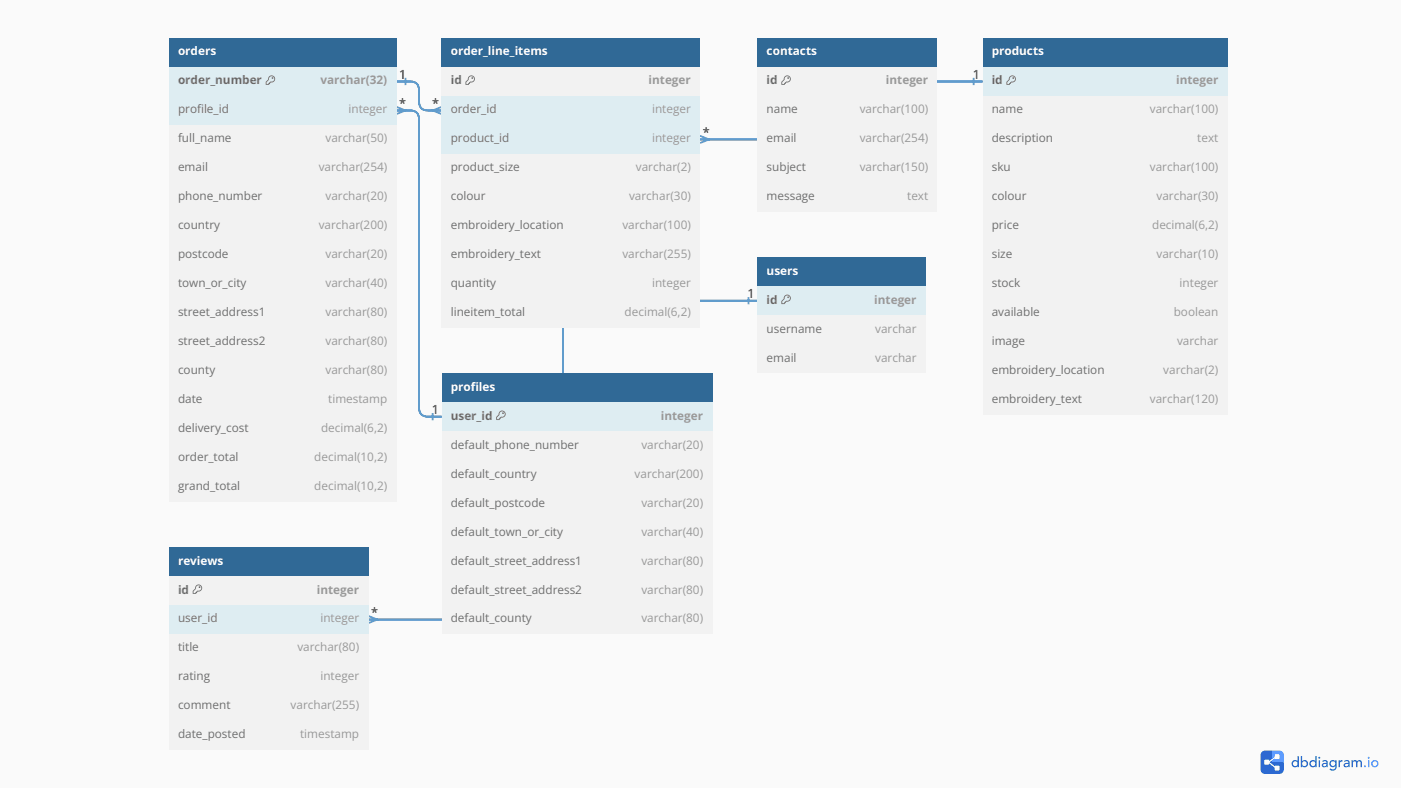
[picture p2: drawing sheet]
<svg xmlns="http://www.w3.org/2000/svg" width="677mm" height="381mm" viewBox="0 0 677 381" stroke-linecap="round" stroke-linejoin="round" font-family="sans-serif">
<path d="M0 0h677v381h-677z" fill="#fafafa"/>
<path d="M615 363h4l1 1 1 1v3h-6z" fill="#428cff"/>
<path d="M615 368h6v4l-1 2h-1h-4z" fill="#2670de"/>
<path d="M610 364l2-1h3v11h-4l-1-1-1-8z" fill="#2161cf"/>
<g fill="#fff">
<path d="M612 369l5-4v1l-4 3z"/>
<path d="M613 368l4 3v1l-5-4z"/>
<path d="M611 367l3 1-1 2h-2zM616 365h2l1 2h-3zM616 370h2l1 2h-3z"/>
</g>
<path d="M625 368l1-1 1 1v-2h1v5l-1-1a1.7 1.7 0 0 1-2 0 1.7 1.7 0 0 1 0-2zM625 369a1.1 1.1 0 0 0 2 0 1.1 1.1 0 0 0-2 0zM629 366h1v2a1.7 1.7 0 0 1 2 0 1.7 1.7 0 0 1 0 2 1.7 1.7 0 0 1-2 0l-1 1zM629 369a1.5 1.5 0 0 0 3 0 1.5 1.5 0 0 0-3 0zM634 368l1-1 1 1v-2h1v5l-1-1a1.7 1.7 0 0 1-3 0 1.7 1.7 0 0 1 1-2zM634 369a1.1 1.1 0 0 0 2 0 1.1 1.1 0 0 0-2 0zM637 366a.5 .5 0 0 1 1 0 .5 .5 0 0 1-1 0zM638 368v3zM639 368a1.6 1.6 0 0 1 3 1v2l-1-1a1.2 1.2 0 0 1-1 1 1.2 1.2 0 0 1-1-2 1.2 1.2 0 0 1 2 0 1 1 0 0 0 0-1 1 1 0 0 0-1 0zM640 370a.8 .8 0 0 0 1 0 .8 .8 0 0 0-1 0zM643 368h3v3a2 2 0 0 1-1 2 2 2 0 0 1-2-1v-1a1.3 1.3 0 0 0 2 1 1.3 1.3 0 0 0 1-2 1.7 1.7 0 0 1-3 0 1.7 1.7 0 0 1 0-2zM643 369a1.5 1.5 0 0 0 3 0 1.5 1.5 0 0 0-3 0zM647 368h1h1l-1 1v2h-1zM650 368a1.6 1.6 0 0 1 2 1l1 2-1-1a1.2 1.2 0 0 1-2 1 1.2 1.2 0 0 1 0-2 1.2 1.2 0 0 1 1 0h1a1 1 0 0 0-1-1 1 1 0 0 0-1 0zM650 370a1 1 0 0 0 2 0 1 1 0 0 0-2 0zM653 368h1h1h1a1.3 1.3 0 0 1 2 0 1.3 1.3 0 0 1 0 1v2l-1-3-1 1v2v-2a.8 .8 0 0 0-1-1 .8 .8 0 0 0-1 1v2h-1z" fill="#2161cf"/>
<path d="M659 371a.5 .5 0 0 1 1 0 .5 .5 0 0 1-1 0zM661 366a.5 .5 0 0 1 1 0 .5 .5 0 0 1-1 0zM661 368h1v3h-1zM663 369a1.8 1.8 0 0 1 3 0 1.8 1.8 0 0 1-3 0zM664 369a1.1 1.1 0 0 0 2 0 1.1 1.1 0 0 0-2 0z" fill="#428cff"/>
<path d="M192 39h6a4 4 0 0 1 5 5v5a4 4 0 0 0 4 4h7h-7a4 4 0 0 1-4-4v-5a4 4 0 0 0-5-5zM196 38v3M471 38v3M192 53h6a4 4 0 0 1 5 5v139a4 4 0 0 0 4 4h7h-7a4 4 0 0 1-4-4v-139a4 4 0 0 0-5-5zM192 52l4 1-4 2M214 52l-5 1 5 2M338 67h64a4 4 0 0 0 5-4v-19a4 4 0 0 1 4-5h64h-64a4 4 0 0 0-4 5v19a4 4 0 0 1-5 4zM338 66l5 1-5 2M274 146l3-1h89h-89a4 4 0 0 0-5 5v145a4 4 0 0 1-4 5h-90h90a4 4 0 0 0 4-5v-145l1-3zM362 144v3M209 200v3M178 298l4 2-4 1" fill="none" stroke="#619ccc" stroke-width=".88" stroke-linecap="butt"/>
<path d="M82 18h110v14h-110z" fill="#306996"/>
<path d="M82 32h110v14h-110z" fill="#deedf2"/>
<path d="M131 37a1.3 1.3 0 0 1 2 1 1.3 1.3 0 0 1-2 1l-1 2h-1zM130 37l-2 3 1 1h1l1-1a1.7 1.7 0 0 0 2-2 1.7 1.7 0 0 0-3-1zM131 38a.5 .5 0 0 0 1 0 .5 .5 0 0 0-1 0z" fill="#707070"/>
<path d="M82 46h110v14h-110z" fill="#deedf2"/>
<g fill="#f2f2f2">
<path d="M82 60h110v14h-110z"/>
<path d="M82 74h110v14h-110z"/>
<path d="M82 88h110v14h-110z"/>
<path d="M82 102h110v14h-110z"/>
<path d="M82 116h110v14h-110z"/>
<path d="M82 130h110v15h-110z"/>
<path d="M82 145h110v14h-110z"/>
<path d="M82 159h110v14h-110z"/>
<path d="M82 173h110v14h-110z"/>
<path d="M82 187h110v14h-110z"/>
<path d="M82 201h110v14h-110z"/>
<path d="M82 215h110v14h-110z"/>
<path d="M82 229h110v14h-110z"/>
</g>
<path d="M214 18h124v14h-124z" fill="#306996"/>
<path d="M214 32h124v14h-124z" fill="#f2f2f2"/>
<path d="M227 37a1.3 1.3 0 0 1 2 1 1.3 1.3 0 0 1-2 1l-1 2h-1zM227 37l-2 3v1h2l1-1a1.7 1.7 0 0 0 2-2 1.7 1.7 0 0 0-3-1zM228 38a.5 .5 0 0 0 1 0 .5 .5 0 0 0-1 0z" fill="#707070"/>
<g fill="#deedf2">
<path d="M214 46h124v14h-124z"/>
<path d="M214 60h124v14h-124z"/>
</g>
<g fill="#f2f2f2">
<path d="M214 74h124v14h-124z"/>
<path d="M214 88h124v14h-124z"/>
<path d="M214 102h124v14h-124z"/>
<path d="M214 116h124v14h-124z"/>
<path d="M214 130h124v15h-124z"/>
<path d="M214 145h124v14h-124z"/>
</g>
<path d="M366 18h87v14h-87z" fill="#306996"/>
<path d="M366 32h87v14h-87z" fill="#f2f2f2"/>
<path d="M380 37a1.3 1.3 0 0 1 2 1 1.3 1.3 0 0 1-2 1l-1 2h-1zM379 37l-1 3v1h1l1-1a1.7 1.7 0 0 0 2-2 1.7 1.7 0 0 0-3-1z" fill="#707070"/>
<g fill="#f2f2f2">
<path d="M366 46h87v14h-87z"/>
<path d="M366 60h87v14h-87z"/>
<path d="M366 74h87v14h-87z"/>
<path d="M366 88h87v14h-87z"/>
</g>
<path d="M475 18h118v14h-118z" fill="#306996"/>
<path d="M475 32h118v14h-118z" fill="#deedf2"/>
<path d="M489 37a1.3 1.3 0 0 1 2 1 1.3 1.3 0 0 1-2 1l-1 2h-1zM488 37l-1 3v1h1l1-1a1.7 1.7 0 0 0 2-2 1.7 1.7 0 0 0-3-1zM489 38a.5 .5 0 0 0 1 0 .5 .5 0 0 0-1 0z" fill="#707070"/>
<g fill="#f2f2f2">
<path d="M475 46h118v14h-118z"/>
<path d="M475 60h118v14h-118z"/>
<path d="M475 74h118v14h-118z"/>
<path d="M475 88h118v14h-118z"/>
<path d="M475 102h118v14h-118z"/>
<path d="M475 116h118v14h-118z"/>
<path d="M475 130h118v15h-118z"/>
<path d="M475 145h118v14h-118z"/>
<path d="M475 159h118v14h-118z"/>
<path d="M475 173h118v14h-118z"/>
<path d="M475 187h118v14h-118z"/>
</g>
<path d="M82 265h96v14h-96z" fill="#306996"/>
<path d="M82 279h96v14h-96z" fill="#f2f2f2"/>
<path d="M95 283a1.3 1.3 0 0 1 2 1 1.3 1.3 0 0 1-1 2l-2 1zM95 283l-2 3v1h2l1-1a1.7 1.7 0 0 0 2-2 1.7 1.7 0 0 0-3-1zM96 284a.5 .5 0 0 0 1 0 .5 .5 0 0 0-1 0z" fill="#707070"/>
<path d="M82 293h96v14h-96z" fill="#deedf2"/>
<g fill="#f2f2f2">
<path d="M82 307h96v14h-96z"/>
<path d="M82 321h96v14h-96z"/>
<path d="M82 335h96v14h-96z"/>
<path d="M82 349h96v14h-96z"/>
</g>
<path d="M214 180h130v14h-130z" fill="#306996"/>
<path d="M214 194h130v14h-130z" fill="#deedf2"/>
<path d="M242 199a1.3 1.3 0 0 1 2 1 1.3 1.3 0 0 1-2 1l-1 2h-1zM242 199l-2 3v1h2v-1a1.7 1.7 0 0 0 2-2 1.7 1.7 0 0 0-2-1zM243 200a.5 .5 0 0 0 1 0 .5 .5 0 0 0-1 0z" fill="#707070"/>
<g fill="#f2f2f2">
<path d="M214 208h130v14h-130z"/>
<path d="M214 222h130v14h-130z"/>
<path d="M214 236h130v15h-130z"/>
<path d="M214 251h130v14h-130z"/>
<path d="M214 265h130v14h-130z"/>
<path d="M214 279h130v14h-130z"/>
<path d="M214 293h130v14h-130z"/>
</g>
<path d="M366 124h82v14h-82z" fill="#306996"/>
<path d="M366 138h82v14h-82z" fill="#deedf2"/>
<path d="M380 143a1.3 1.3 0 0 1 2 1 1.3 1.3 0 0 1-2 1l-1 2h-1zM379 143l-1 3v1h1l1-1a1.7 1.7 0 0 0 2-2 1.7 1.7 0 0 0-3-1z" fill="#707070"/>
<g fill="#f2f2f2">
<path d="M366 152h82v14h-82z"/>
<path d="M366 166h82v14h-82z"/>
</g>
<g font-size="6.1">
<text x="193" y="38">1</text>
<text x="470" y="38">1</text>
<text x="193" y="52">*</text>
<text x="209" y="52">*</text>
<text x="340" y="66">*</text>
<text x="361" y="144">1</text>
<text x="209" y="200">1</text>
<text x="179" y="298">*</text>
</g>
<g font-size="5.7" fill="#fff">
<text x="86" y="27">orders</text>
<text x="218" y="27">order_line_items</text>
<text x="371" y="27">contacts</text>
<text x="479" y="27">products</text>
<text x="371" y="133">users</text>
<text x="218" y="189">profiles</text>
<text x="86" y="273">reviews</text>
</g>
<g font-size="5.7" fill="#6f6f6f">
<text x="86" y="41">order_number</text>
<text x="218" y="41">id</text>
<text x="371" y="41">id</text>
<text x="479" y="41">id</text>
<text x="86" y="55">profile_id</text>
<text x="218" y="55">order_id</text>
<text x="371" y="55">name</text>
<text x="479" y="55">name</text>
<text x="86" y="69">full_name</text>
<text x="218" y="69">product_id</text>
<text x="371" y="69">email</text>
<text x="479" y="69">description</text>
<text x="86" y="83">email</text>
<text x="218" y="83">product_size</text>
<text x="371" y="83">subject</text>
<text x="479" y="83">sku</text>
<text x="86" y="97">phone_number</text>
<text x="218" y="97">colour</text>
<text x="371" y="97">message</text>
<text x="479" y="97">colour</text>
<text x="86" y="111">country</text>
<text x="218" y="111">embroidery_location</text>
<text x="479" y="111">price</text>
<text x="86" y="125">postcode</text>
<text x="218" y="125">embroidery_text</text>
<text x="479" y="125">size</text>
<text x="86" y="139">town_or_city</text>
<text x="218" y="139">quantity</text>
<text x="479" y="139">stock</text>
<text x="371" y="147">id</text>
<text x="86" y="153">street_address1</text>
<text x="218" y="153">lineitem_total</text>
<text x="479" y="153">available</text>
<text x="371" y="161">username</text>
<text x="86" y="167">street_address2</text>
<text x="479" y="167">image</text>
<text x="371" y="175">email</text>
<text x="86" y="181">county</text>
<text x="479" y="181">embroidery_location</text>
<text x="86" y="195">date</text>
<text x="479" y="195">embroidery_text</text>
<text x="218" y="203">user_id</text>
<text x="86" y="209">delivery_cost</text>
<text x="218" y="217">default_phone_number</text>
<text x="86" y="223">order_total</text>
<text x="218" y="231">default_country</text>
<text x="86" y="237">grand_total</text>
<text x="218" y="245">default_postcode</text>
<text x="218" y="259">default_town_or_city</text>
<text x="218" y="273">default_street_address1</text>
<text x="86" y="287">id</text>
<text x="218" y="287">default_street_address2</text>
<text x="86" y="301">user_id</text>
<text x="218" y="301">default_county</text>
<text x="86" y="315">title</text>
<text x="86" y="329">rating</text>
<text x="86" y="343">comment</text>
<text x="86" y="357">date_posted</text>
</g>
<g font-size="5.7" fill="#999">
<text x="155" y="41">varchar(32)</text>
<text x="314" y="41">integer</text>
<text x="428" y="41">integer</text>
<text x="569" y="41">integer</text>
<text x="168" y="55">integer</text>
<text x="315" y="55">integer</text>
<text x="416" y="55">varchar(100)</text>
<text x="556" y="55">varchar(100)</text>
<text x="157" y="69">varchar(50)</text>
<text x="315" y="69">integer</text>
<text x="416" y="69">varchar(254)</text>
<text x="579" y="69">text</text>
<text x="154" y="83">varchar(254)</text>
<text x="307" y="83">varchar(2)</text>
<text x="416" y="83">varchar(150)</text>
<text x="556" y="83">varchar(100)</text>
<text x="157" y="97">varchar(20)</text>
<text x="304" y="97">varchar(30)</text>
<text x="439" y="97">text</text>
<text x="559" y="97">varchar(30)</text>
<text x="154" y="111">varchar(200)</text>
<text x="301" y="111">varchar(100)</text>
<text x="557" y="111">decimal(6,2)</text>
<text x="157" y="125">varchar(20)</text>
<text x="301" y="125">varchar(255)</text>
<text x="559" y="125">varchar(10)</text>
<text x="157" y="139">varchar(40)</text>
<text x="315" y="139">integer</text>
<text x="570" y="139">integer</text>
<text x="423" y="147">integer</text>
<text x="157" y="153">varchar(80)</text>
<text x="302" y="153">decimal(6,2)</text>
<text x="567" y="153">boolean</text>
<text x="423" y="161">varchar</text>
<text x="157" y="167">varchar(80)</text>
<text x="569" y="167">varchar</text>
<text x="423" y="175">varchar</text>
<text x="157" y="181">varchar(80)</text>
<text x="562" y="181">varchar(2)</text>
<text x="159" y="195">timestamp</text>
<text x="556" y="195">varchar(120)</text>
<text x="320" y="203">integer</text>
<text x="155" y="209">decimal(6,2)</text>
<text x="310" y="217">varchar(20)</text>
<text x="152" y="223">decimal(10,2)</text>
<text x="307" y="231">varchar(200)</text>
<text x="152" y="237">decimal(10,2)</text>
<text x="310" y="245">varchar(20)</text>
<text x="310" y="259">varchar(40)</text>
<text x="310" y="273">varchar(80)</text>
<text x="153" y="287">integer</text>
<text x="310" y="287">varchar(80)</text>
<text x="155" y="301">integer</text>
<text x="310" y="301">varchar(80)</text>
<text x="144" y="315">varchar(80)</text>
<text x="155" y="329">integer</text>
<text x="141" y="343">varchar(255)</text>
<text x="145" y="357">timestamp</text>
</g>
</svg>
